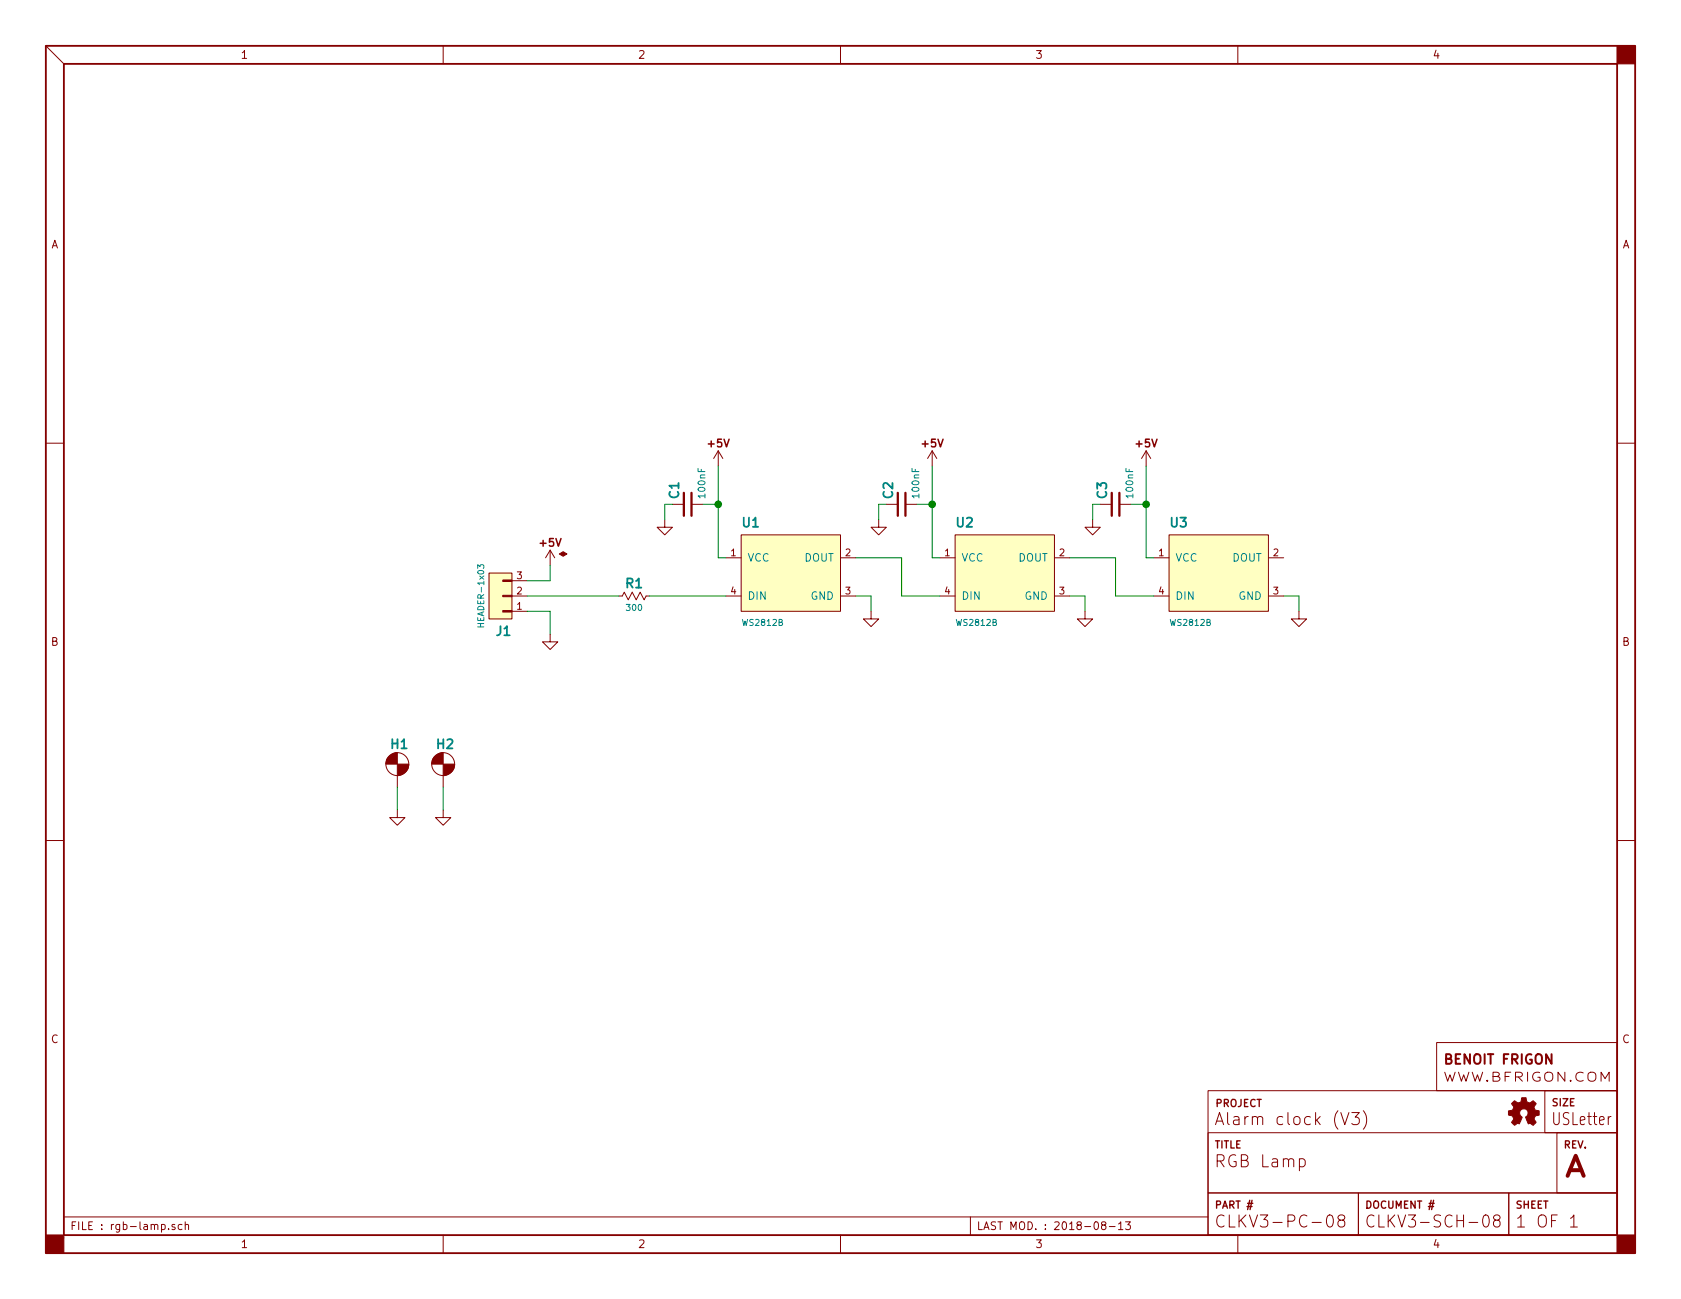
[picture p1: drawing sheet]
<svg xmlns="http://www.w3.org/2000/svg" width="279mm" height="216mm" viewBox="0 0 279 216" stroke-linecap="round" stroke-linejoin="round" font-family="sans-serif">
<g fill="none" stroke="#840000" stroke-width=".17">
<path d="M7.6 7.6l3 3M73.7 7.6v3M139.7 7.6v3M205.7 7.6v3M7.6 73.7h3M119.4 74.9l-.8 1.3M119.4 74.9v2.6M119.4 74.9l.7 1.3M154.9 74.9l-.7 1.3M154.9 74.9v2.6M154.9 74.9l.8 1.3M190.5 74.9l-.8 1.3"/>
<path d="M190.5 74.9v2.6M190.5 74.9l.8 1.3M268.8 73.7h3M81.3 95.3h3.8v7.6h-3.8zM85.1 99.1h2.5M85.1 96.5h2.5M91.4 91.4l-.7 1.3M91.4 91.4v2.6M91.4 91.4l.8 1.3M102.9 99.1h.5l.4-.7 .6 1.3 .7-1.3 .6 1.3 .7-1.3 .7 1.3 .3-.6h.5M110.5 86.4v1.2h1.3l-1.3 1.3-1.3-1.3h1.3M111.8 83.8h1.9"/>
<path d="M114.9 83.8h1.9M120.6 92.7h2.6M120.6 99.1h2.6M123.2 88.9h16.5v12.7h-16.5zM139.7 92.7h2.5M139.7 99.1h2.5M146 86.4v1.2h1.3l-1.3 1.3-1.2-1.3h1.2M147.3 83.8h1.9M150.5 83.8h1.9M156.2 92.7h2.5M156.2 99.1h2.5M158.7 88.9h16.6v12.7h-16.6z"/>
<path d="M175.3 92.7h2.5M175.3 99.1h2.5M181.6 86.4v1.2h1.3l-1.3 1.3-1.3-1.3h1.3M182.9 83.8h1.9M186.1 83.8h1.9M191.8 92.7h2.5M191.8 99.1h2.5M194.3 88.9h16.5v12.7h-16.5zM210.8 92.7h2.6M210.8 99.1h2.6M85.1 101.6h2.5M91.4 105.4v1.3h1.3l-1.3 1.3-1.2-1.3h1.2"/>
<path d="M144.8 101.6v1.3h1.2l-1.2 1.2-1.3-1.2h1.3M180.3 101.6v1.3h1.3l-1.3 1.2-1.2-1.2h1.2M215.9 101.6v1.3h1.3l-1.3 1.2-1.3-1.2h1.3M7.6 139.7h3M66 134.6v1.3h1.3l-1.3 1.3-1.2-1.3h1.2M66 128.9v1.9M73.7 134.6v1.3h1.2l-1.2 1.3-1.3-1.3h1.3M73.7 128.9v1.9M268.8 139.7h3M238.8 173.3h30v8h-30zM200.8 188.3h68v10h-68zM200.8 181.3h68v24h-68z"/>
<path d="M200.8 198.3h25v7h-25zM216 192.7l.6-.1 .3 .4v.5l-.2 .3-.1 .1-.6-.1M222.9 184.9l.6 2 .7-2M224.7 184.9h1.2l-.7 .8a.59 .59 0 0 1 .7 .4v.4l-.2 .3-.7 .1-.3-.2M225.8 198.3h25v7h-25zM226.6 184.6a2.37 2.37 0 0 1 0 3.1M250.8 198.3h18v7h-18zM256.8 181.3h12v7h-12zM258.8 188.3h10v10h-10zM267.8 185.6l-.3 .1-.2 .3M7.6 205.7h3M10.6 202.3h190.2"/>
<path d="M28 204.2v.2M29.1 203.6l-.3-.1-.2 .2v.2l.5 .1v.3h-.5M30.3 203.6l-.4-.1-.3 .2v.4l.1 .2h.6M30.8 203.6h.1a.31 .31 0 0 1 .4 .1v.7M30.8 203.1v1.3M73.7 205.3v3M139.7 205.3v3M161.3 202.3v3M183.3 203.6l-.2-.1v-.3l.2-.1h.4l.1 .2-.1 .2-.4 .1-.2 .3v.3l.2 .2h.3l.2-.3v-.2l-.2-.3M184.4 203.9h.9M185.9 203.4l.4-.3v1.3M185.9 204.4h.7"/>
<path d="M187.1 203.1h.8l-.4 .5 .3 .1v.5l-.2 .2-.5-.2M205.7 205.3v3M220.7 202.1a.47 .47 0 0 1 .5-.2 .47 .47 0 0 1 .3 .4 1.04 1.04 0 0 1-.5 1.6 1.23 1.23 0 0 1-.3-1.8zM222.8 202.8l-.4-.4 .2-.4a.67 .67 0 0 1 .8 .1 .44 .44 0 0 1-.3 .7l-.5 .1-.2 .3v.4l.4 .3 .5-.1a.66 .66 0 0 0 0-.9l-.2-.1M246.6 202.1a.45 .45 0 0 1 .5-.2 .45 .45 0 0 1 .3 .4 1.05 1.05 0 0 1-.5 1.6 1.29 1.29 0 0 1-.3-1.8zM248.6 202.8l-.3-.2-.1-.3a.61 .61 0 0 1 .8-.4l.1 .1a.42 .42 0 0 1 .2 .5 .42 .42 0 0 1-.3 .3h-.4l-.3 .2-.1 .6a.61 .61 0 0 0 .8 .3l.1-.1a.66 .66 0 0 0 0-.9l-.1-.1M261 202.5l.6-.6v2M261 203.9h1.2M268.8 205.7h3"/>
<circle cx="66" cy="127" r="1.9"/>
<circle cx="73.7" cy="127" r="1.9"/>
</g>
<path d="M237.5 200h.9" fill="none" stroke="#840000" stroke-width=".23"/>
<path d="M7.6 7.6h264.2v200.7h-264.2zM10.6 10.6h258.2v194.7h-258.2z" fill="none" stroke="#840000" stroke-width=".3"/>
<g fill="#840000" stroke="#840000" stroke-width=".17">
<path d="M7.6 205.3h3v3h-3z"/>
<path d="M268.8 205.3h3v3h-3z"/>
<path d="M268.8 7.6h3v3h-3z"/>
<path d="M251.5 183.2a.29 .29 0 0 1 .2-.2 .29 .29 0 0 1 .3 .1l.3 .2a.66 .66 0 0 0 .6-.8v-.1h.7l.1 .4a.56 .56 0 0 0 .4 .5 .56 .56 0 0 0 .7-.3 .49 .49 0 0 1 .4 .3 .49 .49 0 0 1-.2 .6v.1a.54 .54 0 0 0 .7 .6h.1v.5a.3 .3 0 0 1-.1 .3 .3 .3 0 0 1-.3 0l-.2 .1-.2 .5 .1 .3a.28 .28 0 0 1 .2 .3 .28 .28 0 0 1-.2 .2l-.3 .2-.5-.3-.3 .1-.4-1.1a.73 .73 0 0 0 .4-1 .73 .73 0 0 0-1.1-.3 .73 .73 0 0 0-.1 1.1l.2 .2-.4 1.1-.3-.1-.3 .1a.3 .3 0 0 1-.3 .2 .3 .3 0 0 1-.2-.2l-.3-.3 .4-.5-.1-.4a.43 .43 0 0 0-.6-.2l-.2-.1v-.3a.27 .27 0 0 1 0-.4 .27 .27 0 0 1 .4 0l.3-.1 .2-.5-.4-.6z"/>
<path d="M83.6 96.4h1.5v.2h-1.5z"/>
<path d="M83.6 98.9h1.5v.3h-1.5z"/>
<path d="M83.6 101.5h1.5v.2h-1.5z"/>
<path d="M64.5 125.9l.7-.6 .8-.2v1.9h-1.9l.2-.8z"/>
<path d="M66 127h1.9a1.95 1.95 0 0 1-1.9 1.9z"/>
<path d="M72.1 125.9l.9-.7 .7-.1v1.9h-1.9l.1-.8z"/>
<path d="M73.7 127h1.9a1.95 1.95 0 0 1-1.9 1.9z"/>
<path d="M93 92.1l.6-.4 .6 .4-.6 .4z"/>
</g>
<g fill="#ffffc2" stroke="#ffffc2" stroke-width=".17">
<path d="M123.2 88.9h16.5v12.7h-16.5z"/>
<path d="M158.7 88.9h16.6v12.7h-16.6z"/>
<path d="M194.3 88.9h16.5v12.7h-16.5z"/>
<path d="M81.3 95.3h3.8v7.6h-3.8z"/>
</g>
<path d="M79.4 94.5v-.6l.4 .3 .2-.3h.3l.1 .1-.1 .5" fill="none" stroke="#008484" stroke-width=".17"/>
<g fill="none" stroke="#008400" stroke-width=".17">
<path d="M119.4 77.5v15.2h1.2M154.9 77.5v15.2h1.3M190.5 77.5v15.2h1.3M87.6 99.1h15.3M91.4 94v2.5h-3.8M107.9 99.1h12.7M111.8 83.8h-1.3v2.6M116.8 83.8h2.6M142.2 92.7h7.7v6.4h6.3M142.2 99.1h2.6v2.5M147.3 83.8h-1.3v2.6M152.4 83.8h2.5"/>
<path d="M177.8 92.7h7.6v6.4h6.4M177.8 99.1h2.5v2.5M182.9 83.8h-1.3v2.6M188 83.8h2.5M213.4 99.1h2.5v2.5M87.6 101.6h3.8v3.8M66 130.8v3.8M73.7 130.8v3.8"/>
</g>
<path d="M113.7 81.9v3.8M114.9 81.9v3.8M149.2 81.9v3.8M150.5 81.9v3.8M184.8 81.9v3.8M186.1 81.9v3.8" fill="none" stroke="#840000" stroke-width=".38"/>
<g fill="#008400" stroke="#008400" stroke-width=".25">
<circle cx="190.5" cy="83.8" r=".51"/>
<circle cx="154.9" cy="83.8" r=".51"/>
<circle cx="119.4" cy="83.8" r=".51"/>
</g>
<text font-size="4.6" fill="#840000" x="259.8" y="195.6">A</text>
<g font-size="2.8" fill="#840000">
<text x="201.8" y="187">Alarm clock (V3)</text>
<text x="257.8" y="187">USLetter</text>
<text x="201.8" y="194">RGB Lamp</text>
<text x="201.8" y="204">CLKV3-PC-08</text>
<text x="226.8" y="204">CLKV3-SCH-08</text>
<text x="251.8" y="204">1 OF 1</text>
</g>
<text font-size="2.2" fill="#840000" x="239.8" y="176.9">BENOIT FRIGON</text>
<g font-size="2.1" fill="#008484">
<text x="112.9" y="82.8" transform="rotate(-90 112.9 82.8)">C1</text>
<text x="148.4" y="82.8" transform="rotate(-90 148.4 82.8)">C2</text>
<text x="184" y="82.8" transform="rotate(-90 184 82.8)">C3</text>
<text x="123.4" y="87.6">U1</text>
<text x="159" y="87.6">U2</text>
<text x="194.6" y="87.6">U3</text>
<text x="104.1" y="97.7">R1</text>
<text x="82.5" y="105.7">J1</text>
<text x="65" y="124.5">H1</text>
<text x="72.6" y="124.5">H2</text>
</g>
<text font-size="2.1" fill="#840000" x="239.8" y="179.8">WWW.BFRIGON.COM</text>
<g font-size="1.8" fill="#840000">
<text x="40.2" y="9.8">1</text>
<text x="106.2" y="9.8">2</text>
<text x="172.2" y="9.8">3</text>
<text x="238.3" y="9.8">4</text>
<text x="8.5" y="41.3">A</text>
<text x="269.6" y="41.3">A</text>
<text x="117.8" y="74.3">+5V</text>
<text x="153.3" y="74.3">+5V</text>
<text x="188.9" y="74.3">+5V</text>
<text x="89.8" y="90.9">+5V</text>
<text x="8.5" y="107.3">B</text>
<text x="269.6" y="107.3">B</text>
<text x="8.5" y="173.4">C</text>
<text x="269.6" y="173.4">C</text>
<text x="11.6" y="204.4">FILE : rgb-lamp.sch</text>
<text x="40.2" y="207.4">1</text>
<text x="106.2" y="207.4">2</text>
<text x="162.3" y="204.4">LAST MOD. : 2018-08-13</text>
<text x="172.2" y="207.4">3</text>
<text x="238.3" y="207.4">4</text>
</g>
<g font-size="1.8" fill="#008484">
<text x="124.2" y="93.3">VCC</text>
<text x="133.7" y="93.3">DOUT</text>
<text x="159.8" y="93.3">VCC</text>
<text x="169.2" y="93.3">DOUT</text>
<text x="195.3" y="93.3">VCC</text>
<text x="204.8" y="93.3">DOUT</text>
<text x="124.2" y="99.7">DIN</text>
<text x="134.7" y="99.7">GND</text>
<text x="159.8" y="99.7">DIN</text>
<text x="170.3" y="99.7">GND</text>
<text x="195.3" y="99.7">DIN</text>
<text x="205.9" y="99.7">GND</text>
</g>
<g font-size="1.7" fill="#840000">
<text x="201.9" y="184">PROJECT</text>
<text x="257.8" y="183.8">SIZE</text>
<text x="201.8" y="190.9">TITLE</text>
<text x="259.8" y="190.9">REV.</text>
<text x="201.8" y="200.9">PART #</text>
<text x="226.8" y="200.9">DOCUMENT #</text>
<text x="251.8" y="200.9">SHEET</text>
</g>
<g font-size="1.6" fill="#008484">
<text x="117.2" y="82.6" transform="rotate(-90 117.2 82.6)">100nF</text>
<text x="152.8" y="82.6" transform="rotate(-90 152.8 82.6)">100nF</text>
<text x="188.3" y="82.6" transform="rotate(-90 188.3 82.6)">100nF</text>
</g>
<g font-size="1.6" fill="#840000">
<text x="121.5" y="92.5">1</text>
<text x="140.5" y="92.5">2</text>
<text x="157" y="92.5">1</text>
<text x="176.1" y="92.5">2</text>
<text x="192.6" y="92.5">1</text>
<text x="211.7" y="92.5">2</text>
<text x="85.9" y="101.3">1</text>
<text x="85.9" y="98.8">2</text>
<text x="85.9" y="96.3">3</text>
<text x="121.5" y="98.8">4</text>
<text x="140.5" y="98.8">3</text>
<text x="157" y="98.8">4</text>
<text x="176.1" y="98.8">3</text>
<text x="192.6" y="98.8">4</text>
<text x="211.7" y="98.8">3</text>
</g>
<g font-size="1.4" fill="#008484">
<text x="104.2" y="101.5">300</text>
<text x="80.5" y="103.9" transform="rotate(-90 80.5 103.9)">HEADER-1x03</text>
<text x="123.5" y="104">WS2812B</text>
<text x="159.1" y="104">WS2812B</text>
<text x="194.7" y="104">WS2812B</text>
</g>
</svg>
